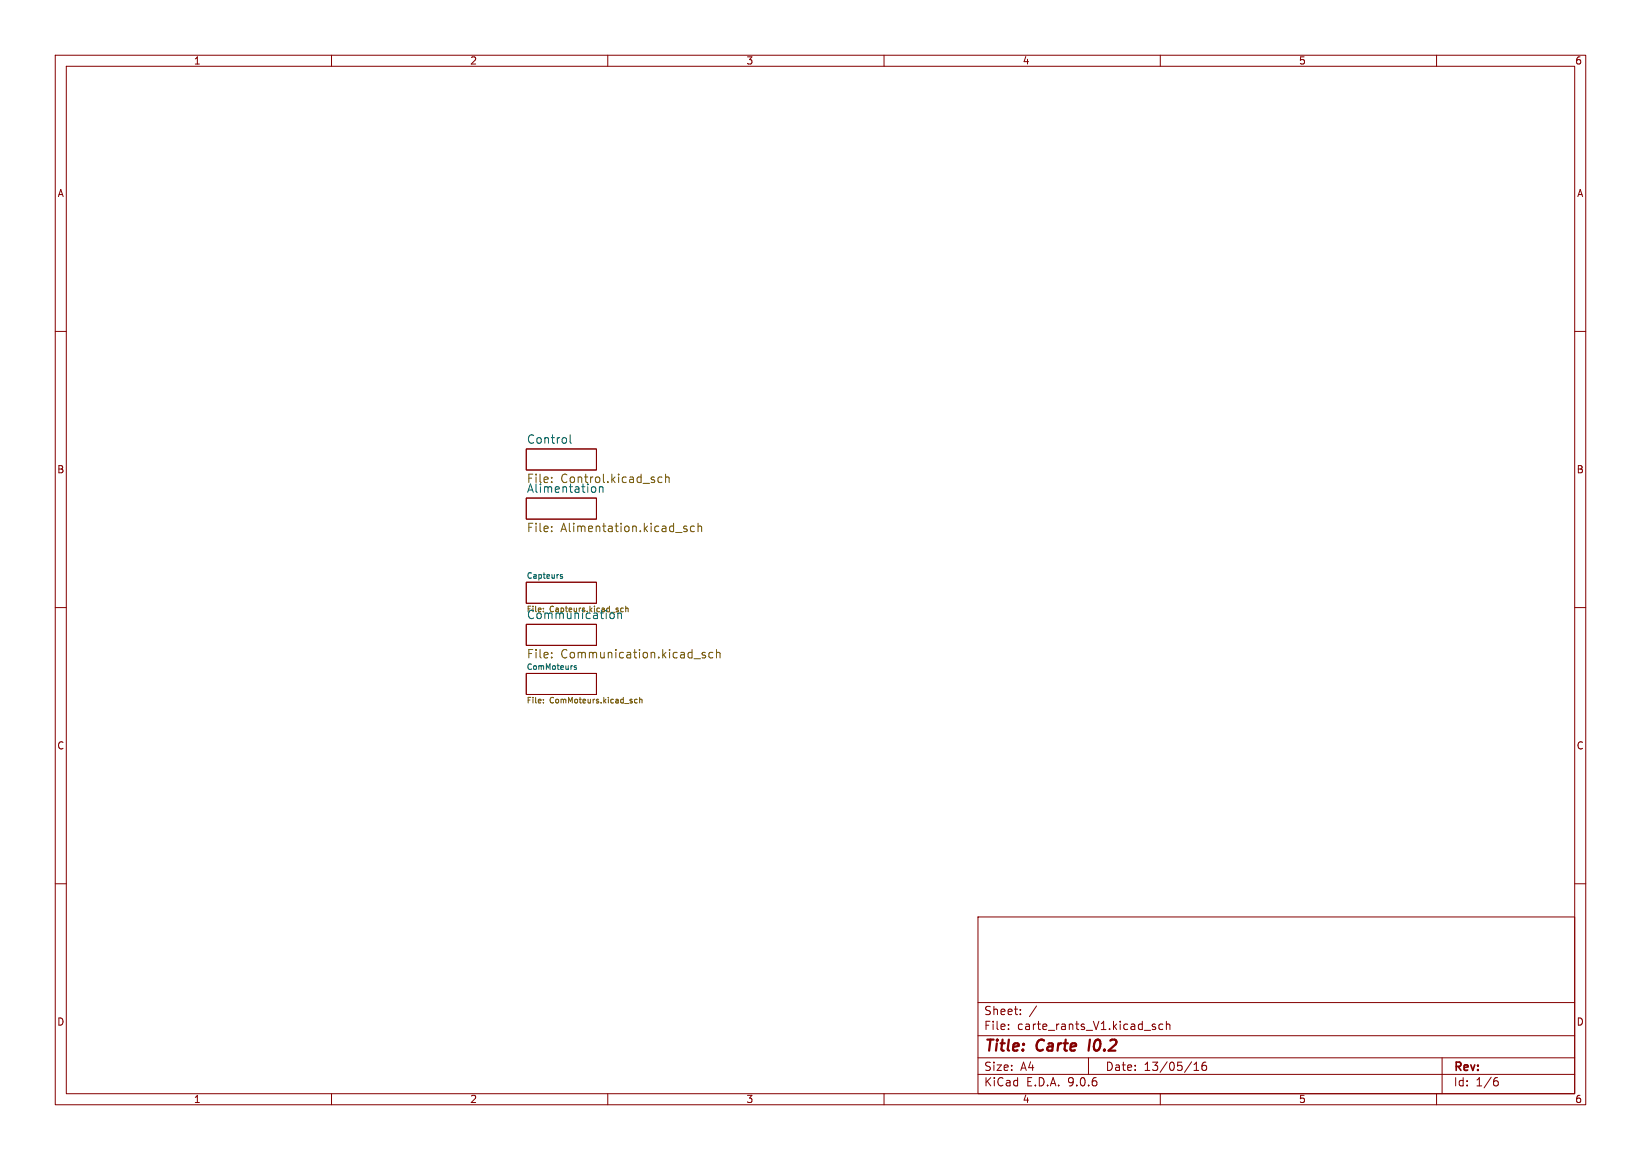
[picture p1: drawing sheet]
<svg xmlns="http://www.w3.org/2000/svg" width="297mm" height="210mm" viewBox="0 0 297 210" stroke-linecap="round" stroke-linejoin="round" font-family="sans-serif">
<g fill="none" stroke="#840000" stroke-width=".18">
<path d="M10 10h277v190h-277zM12 12h273v186h-273zM60 10v2M110 10v2M160 10v2M210 10v2M260 10v2M10 60h2M285 60h2M95.2 90.2h12.7v3.8h-12.7zM95.2 81.3h12.7v3.8h-12.7zM10 110h2"/>
<path d="M95.2 105.4h12.7v3.8h-12.7zM95.2 113h12.7v3.8h-12.7zM285 110h2M95.2 121.9h12.7v3.8h-12.7zM10 160h2M177 166h108v32h-108zM285 160h2M60 198v2M110 198v2M160 198v2M177 194.5h108M177 191.5h108"/>
<path d="M177 187.5h108M177 181.5h108M182.5 186.3v.1M182.5 185.5v.1M184.7 183.6v.1M184.7 182.8v.1M187.6 182.1l-1.3 2M197 191.5v3M208.6 185.8l.5 .2 .1 .1-.1 .2-.4 .1M208.6 185.5h.5M210 198v2M210.5 185.5l-.5-.1-.3 .3v.4l.2 .2h.6"/>
<path d="M211.1 185.5l.2-.1 .4 .1v.9M211.1 184.9v1.5M216.1 193.8h.9M216.1 192.7l.4-.4v1.5M218.2 192.3a.59 .59 0 0 0-.7 .6v.6l.2 .2 .4 .1 .2-.1 .1-.5-.2-.3h-.4l-.3 .3M260 198v2M261 191.5v6.5M270.6 195.7h.4l.2 .3-.1 .5-.5 .1M271 195.1l-.4 .1"/>
</g>
<path d="M197.3 188.2l-.3 2" fill="none" stroke="#840000" stroke-width=".4"/>
<path d="M103.2 78.7v1.3l.2 .2M107.8 88.4v.6l-.5 .1M108.5 88.1v1M109.1 88.3v.8M101.4 104.2l.4 .3-.1 .2-.3-.1M101.8 104.1l-.3-.1-.1 .2M110.5 111.9h.5M111.8 111v1M112.3 111l.2 .2v.8M104.3 120.6l-.2-.1-.2 .2 .1 .1 .3 .1v.3h-.4" fill="none" stroke="#006464" stroke-width=".18"/>
<g fill="none" stroke="#725600" stroke-width=".18">
<path d="M99.8 96.1v.2M99.8 86.4v.2M99.8 95.3v.2M119.8 86.4l-.4-.1-.3 .3v.5l.1 .2h.6M120.5 86.5l.2-.2 .3 .1 .1 1M120.5 85.8v1.6M123.7 95.5l.7 .5-.2 .3-.5-.1M124.3 95.3l-.4-.1-.2 .3M125.7 95.3l-.5-.1-.2 .3v.5l.1 .2h.6M126.3 95.4l.3-.2 .3 .1 .1 1M126.3 94.7v1.6M99.8 118.2v.1"/>
<path d="M99.8 119v.1M112.3 110.6l.2 .2 .3-.1M112.8 110.1h-.3l-.2 .2M113.3 110.2l.3-.1 .1 .7M113.3 109.7v1.1M127.6 118.2l-.3-.1-.2 .2v.2l.5 .2v.3h-.5M129 118.2l-.4-.1-.3 .3v.4l.1 .2h.6M129.7 118.2l.2-.1 .4 .1v.9M129.7 117.6v1.5M98.3 127.2v.1M98.3 126.6v.1M115.3 126.6h-.3l-.2 .2 .1 .4h.4"/>
<path d="M115.8 126.7l.4-.1v.7M115.8 126.3v1"/>
</g>
<g font-size="2.8" fill="#840000">
<text x="178" y="190.9">Title:</text>
<text x="187.7" y="190.9">Carte</text>
<text x="197.9" y="190.9">I0.2</text>
</g>
<g font-size="2.1" fill="#006464">
<text x="95.2" y="80.4">Control</text>
<text x="95.2" y="112.2">Communication</text>
<text x="95.2" y="119.5">File:</text>
</g>
<g font-size="2.1" fill="#725600">
<text x="95.2" y="89.3">Alimentation</text>
<text x="95.2" y="87.8">File:</text>
<text x="101.4" y="87.8">Control.kicad_sch</text>
<text x="95.2" y="96.6">File:</text>
<text x="101.4" y="96.6">Alimentation.kicad_sch</text>
<text x="101.4" y="119.5">Communication.kicad_sch</text>
</g>
<g font-size="2.1" fill="#840000">
<text x="178" y="184">Sheet:</text>
<text x="178" y="186.7">File:</text>
<text x="184.1" y="186.7">carte_rants_V1.kicad_sch</text>
<text x="178" y="196.9">KiCad</text>
<text x="178" y="194.1">Size:</text>
<text x="184.7" y="194.1">A4</text>
<text x="185.7" y="196.9">E.D.A.</text>
<text x="193.3" y="196.9">9.0.6</text>
<text x="200" y="194.1">Date:</text>
<text x="207" y="194.1">13/05/16</text>
<text x="263" y="194.3">Rev:</text>
<text x="263" y="196.9">Id:</text>
<text x="267.1" y="196.9">1/6</text>
</g>
<g font-size="1.8" fill="#840000">
<text x="35" y="11.9">1</text>
<text x="85" y="11.9">2</text>
<text x="135" y="11.9">3</text>
<text x="185" y="11.9">4</text>
<text x="235" y="11.9">5</text>
<text x="285" y="11.9">6</text>
<text x="10.3" y="35.9">A</text>
<text x="285.3" y="35.9">A</text>
<text x="10.3" y="85.9">B</text>
<text x="285.3" y="85.9">B</text>
<text x="10.3" y="135.9">C</text>
<text x="285.3" y="135.9">C</text>
<text x="10.3" y="185.9">D</text>
<text x="285.3" y="185.9">D</text>
<text x="35" y="199.9">1</text>
<text x="85" y="199.9">2</text>
<text x="135" y="199.9">3</text>
<text x="185" y="199.9">4</text>
<text x="235" y="199.9">5</text>
<text x="285" y="199.9">6</text>
</g>
<g font-size="1.4" fill="#006464">
<text x="95.2" y="104.8">Capteurs</text>
<text x="95.2" y="111.2">File:</text>
<text x="99.5" y="111.2">Capteurs.kicad_sch</text>
<text x="95.2" y="121.3">ComMoteurs</text>
</g>
<g font-size="1.4" fill="#725600">
<text x="95.2" y="127.7">File:</text>
<text x="99.5" y="127.7">ComMoteurs.kicad_sch</text>
</g>
</svg>
